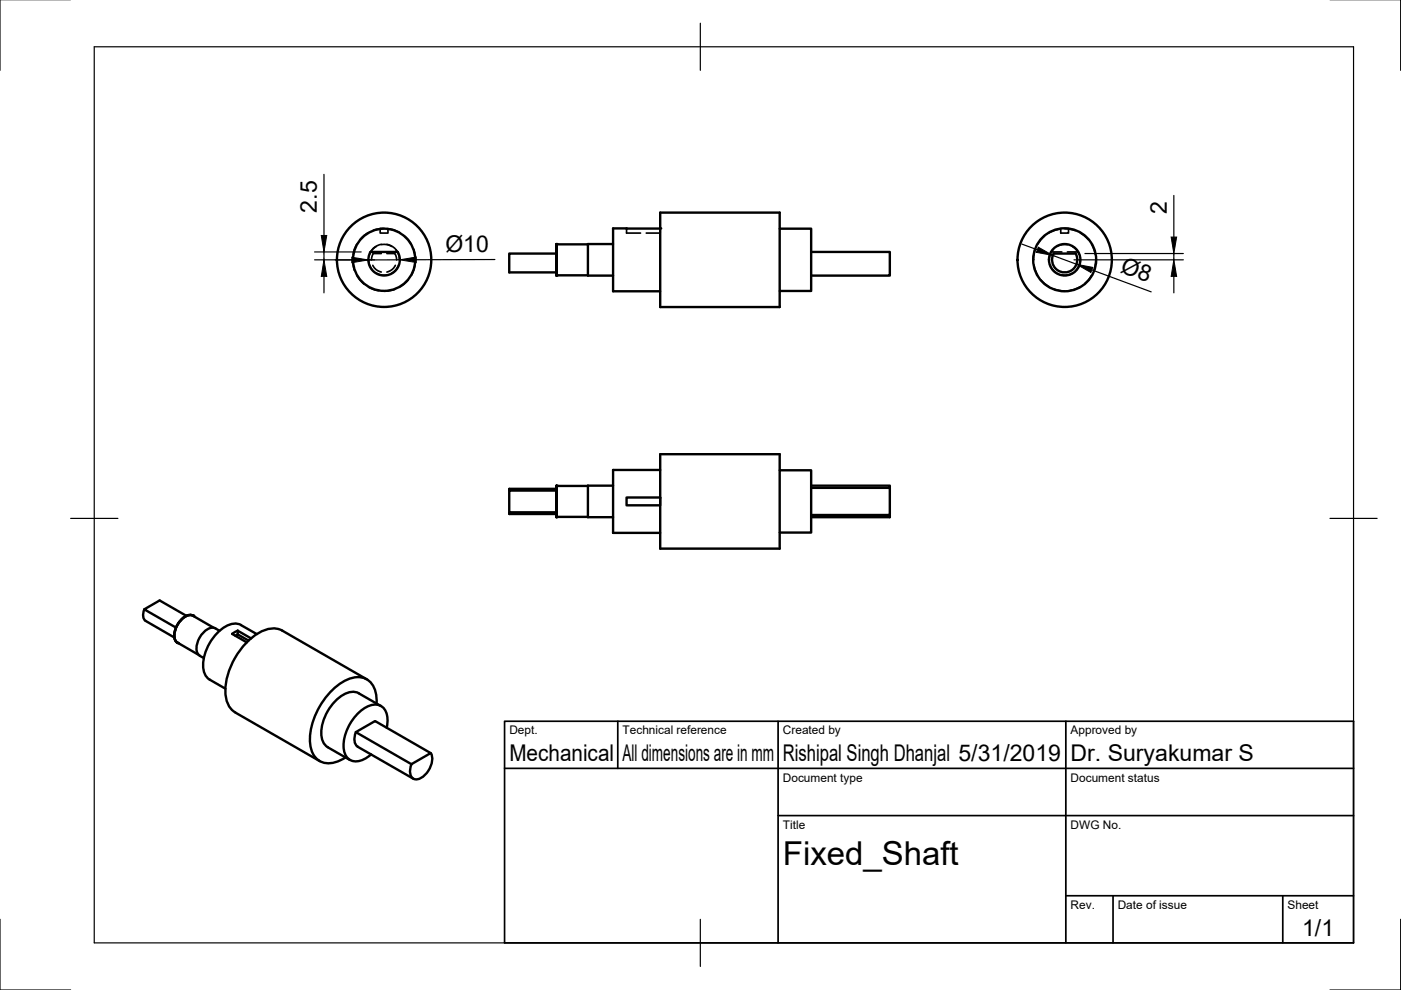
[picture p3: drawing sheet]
<svg xmlns="http://www.w3.org/2000/svg" width="297mm" height="210mm" viewBox="0 0 297 210" stroke-linecap="round" stroke-linejoin="round" font-family="sans-serif">
<!-- layer: Visible -->
<g fill="none" stroke="#000" stroke-width=".51">
<path d="M78.6 53.4h5.7a3.3 3.3 0 0 1-2.9 5 3.3 3.3 0 0 1-2.8-5zM118 53.8h-10v4h10M118 51.7v6.7zM118 58.4h6.7M118 51.8h6.7M130 51.7h-5.3v6.7h5.3M132.8 48.4h-2.8v13.4h10M132.8 48.4v.1M140 45.1h25.3v20h-25.3zM140 48.4l-7.2 .1M165.3 48.5h6.7v13.2h-6.7M172 53.4h16.7v5h-16.7"/>
<path d="M223.4 53.7h4.7a2.68 2.68 0 0 1-2.4 4.1 2.68 2.68 0 0 1-2.3-4.1zM140 96.3h25.3v20h-25.3zM140 99.6h-10v13.4h10M165.3 99.7h6.7v13.2h-6.7M108 108.6v.4h10M118 104h-10v4.6h10M118 103.6h-10v.4M118 103v6.7zM118 109.6h6.7M118 103h6.7M130 103h-5.3v6.7h5.3M132.8 105.5h7.2v1.6h-7.2z"/>
<path d="M172 103.4h16.7v5.8h-16.7M172 103h16.7v.4M188.7 109.2v.5h-16.7M30.6 129.2a2 2 0 0 0 .3 2.5l6.1 3.5M39.5 130.6l-5.7-3.3-3.2 1.9 6.7 3.9M41 130.5a2.55 2.55 0 0 0-3 1.3 4 4 0 0 0-.7 4.2l.3 .3M41.2 130.7a1.76 1.76 0 0 0-2.4 .3 4.7 4.7 0 0 0-1.7 4.7l.5 .6 .3 .1M45.4 133.1l-4.5-2.5a2.51 2.51 0 0 0-2.8 1.2 4 4 0 0 0-.8 4.2l4.8 2.8M46.5 133.7a2.17 2.17 0 0 0-3.3 .3 4.2 4.2 0 0 0-1.2 4.7l1.2 .8M49.2 134.4l3.1 1.8M50.4 134.5l2.3 1.3M50.4 133.7l2.8 1.7"/>
<path d="M50.4 134.5l-.5 .3M50.4 133.7v.8M50.4 133.7l-1.2 .7M51.1 132.5l3.3 1.9M51.1 132.5a3.8 3.8 0 0 0-4 .8 10.2 10.2 0 0 0-4 8.5 2.97 2.97 0 0 0 1.4 2.3l3.3 1.9M75.4 155.2l4.1-2.3 11.8 6.8-4.1 2.3zM75.5 155.2a2.49 2.49 0 0 0 .3 3.1M75.8 158.3l11.8 6.8M77.8 144l-18-10.3a5 5 0 0 0-5 .5 15.3 15.3 0 0 0-7 13.3 4.7 4.7 0 0 0 2.1 3.5l17.9 10.4M79.8 149.2a5.1 5.1 0 0 0-2.5-5.4 6.8 6.8 0 0 0-6.6 2.3 14.9 14.9 0 0 0-4.9 12.1 3.9 3.9 0 0 0 5.5 3.3l2-.9M80.8 149.7l-4.7-2.7a3.7 3.7 0 0 0-4 .8 10 10 0 0 0-3.9 8.4 2.93 2.93 0 0 0 1.3 2.2l4.7 2.7M82 154.3a4.4 4.4 0 0 0-.9-4.4 3.3 3.3 0 0 0-3.8 .3 9.9 9.9 0 0 0-4.4 9 2.67 2.67 0 0 0 4.3 1.8l1.5-1.1"/>
<path d="M91.3 159.7a4.2 4.2 0 0 1-1.3 4.7 1.92 1.92 0 0 1-2.6 .5 2.65 2.65 0 0 1-.2-2.9"/>
<circle cx="81.4" cy="55.1" r="6.6"/>
<circle cx="81.4" cy="55.1" r="10"/>
<circle cx="225.7" cy="55.1" r="3.3"/>
<circle cx="225.7" cy="55.1" r="6.7"/>
<circle cx="225.7" cy="55.1" r="10"/>
</g>
<g fill="#000">
<circle cx="118" cy="51.7" r=".25"/>
<circle cx="118" cy="58.4" r=".25"/>
<circle cx="140" cy="48.4" r=".25"/>
<circle cx="118" cy="103" r=".25"/>
<circle cx="118" cy="109.7" r=".25"/>
<circle cx="37.6" cy="136.3" r=".25"/>
<circle cx="41" cy="130.5" r=".25"/>
</g>
<!-- layer: Hidden -->
<g fill="none" stroke="#000" stroke-width=".36">
<path d="M74.8 55.1l.4 2.3M75.6 51.8l-.5 1.1-.2 1M75.7 58.4l1.5 1.8M78.1 49.3l-.8 .6-1 .9M78.1 55.1a3.1 3.1 0 0 0 .8 2.1M79 56.3l.1 .1a2.48 2.48 0 0 0 1.7 1.3M79.8 52.3l-1 .9-.5 .8M79.8 57.9l.1 .1a3.4 3.4 0 0 0 2.1 .3M80.6 48.5v.9h1.7v-.9M80.8 53.8h-1.7l-.3 1.3M80.8 51.8l-1.3 .5-1 1.1M80.9 51.9a3.2 3.2 0 0 1 2.2 .4"/>
<path d="M81.4 48.4l-2.3 .4M82 53.8h1.7l.4 1.3M82 51.8l1.3 .5 1 1.1M82.6 48.5l1 .3 1.2 .5M83.8 56.3l-.1 .1a2.58 2.58 0 0 1-1.7 1.3M83.9 53l.2 .2a3.1 3.1 0 0 1 .6 1.9M84.5 56.2l-.4 .8-1 .9M85.7 50l.9 .9 .6 .9M86.6 59.4l-1.8 1.4M87.7 52.8l.4 2.3M88 56.2l-.3 1.1-.5 1.1M132.8 48.5v.9h3"/>
<path d="M140 48.5v.9h-3M219.2 56.2l.8 2.2M219.5 52.8l-.4 2.3M220.7 59.3l.9 1 .8 .5M221.5 50l-1.5 1.8M222.6 56.2l.5 .8 1 .9M222.8 53.4h2.3M223.2 53l-.1 .2a3.1 3.1 0 0 0-.7 1.9M224.6 48.6l-2.2 .8M224.9 48.5v.9h1.6v-.9M225.7 48.5l2.3 .4M226.3 51.9h-.1a3.2 3.2 0 0 0-2.1 .4"/>
<path d="M226.3 53.4h2.3M227.4 57.9l-.2 .1a3.4 3.4 0 0 1-2.1 .3M227.4 52.3l1 .9 .4 .8M229 55.1a3.1 3.1 0 0 1-.8 2.1M229 49.4l1.8 1.5M231.4 58.4l-.5 .8-.9 .9M231.4 51.8l.8 2.1M232.3 55.1l-.4 2.3M78.1 60.9l1.1 .5 1.1 .3M83.7 61.4l-2.3 .4M223.5 61.3l2.2 .4M229 60.8l-2.2 .8"/>
</g>
<!-- layer: Border -->
<path d="M0 -.1v15M297 -.1v15M20 9.9h267v190h-267zM148.5 4.9v10M15 109.9h10M282 109.9h10M0 194.9v15h15M148.5 194.9v10M297 194.9v15h-15" fill="none" stroke="#000" stroke-width=".25"/>
<!-- layer: TitleBlock -->
<path d="M107 152.9h180v47h-180zM131 152.9v10M165 152.9v47M226 152.9v47M107 162.9h180M165 172.9h122M226 189.9h61M236 189.9v10M272 189.9v10" fill="none" stroke="#000" stroke-width=".36"/>
<!-- layer: Dimensions -->
<g fill="none" stroke="#000" stroke-width=".25">
<path d="M68.7 37v12.9M66.7 55.1h12.7M66.7 53.4h9.9M68.7 53.4v1.7M68.7 58.6v3.5M74.6 55.1h-3.5M84.8 55.1h-6.7M104.9 55l-16.7 .1M216.6 51.7l3.3 1.3M223.2 54.2l5 1.8M227.7 55.1h23.2M230 53.8h20.9"/>
<path d="M231.5 57.2l12.6 4.7M248.9 41.4v8.9M248.9 53.8v1.3M248.9 58.6v3.5"/>
</g>
<path d="M68.7 55.1l.6 3.5h-1.2zM68.1 49.9h1.2l-.6 3.5zM74.6 54.5l3.5 .6-3.5 .6zM84.8 55.1l3.4-.6v1.2zM220.1 52.4l3.1 1.8-3.5-.7zM228.2 56l3.5 .7-.4 1.1zM248.9 55.1l.6 3.5h-1.2zM248.3 50.3h1.2l-.6 3.5z" fill="#000" stroke="#000" stroke-width=".21"/>
<text font-size="7" x="166" y="183.4">Fixed_Shaft</text>
<g font-size="4.9">
<text x="67.1" y="45.1" transform="rotate(-90 67.1 45.1)">2.5</text>
<text x="247.4" y="45.4" transform="rotate(-90 247.4 45.4)">2</text>
<text x="94.4" y="53.4">Ø10</text>
<text x="237.3" y="57.6" transform="rotate(20 237.3 57.6)">Ø8</text>
<text x="108" y="161.4">Mechanical</text>
<text x="132" y="161.4">All dimensions are in mm</text>
<text x="166" y="161.4">Rishipal Singh Dhanjal 5/31/2019</text>
<text x="227" y="161.4">Dr. Suryakumar S</text>
<text x="276.1" y="198.6">1/1</text>
</g>
<g font-size="2.5">
<text x="108" y="155.7">Dept.</text>
<text x="132" y="155.7">Technical reference</text>
<text x="166" y="155.7">Created by</text>
<text x="227" y="155.7">Approved by</text>
<text x="166" y="165.7">Document type</text>
<text x="227" y="165.7">Document status</text>
<text x="166" y="175.7">Title</text>
<text x="227" y="175.7">DWG No.</text>
<text x="227" y="192.7">Rev.</text>
<text x="237" y="192.7">Date of issue</text>
<text x="273" y="192.7">Sheet</text>
</g>
</svg>
